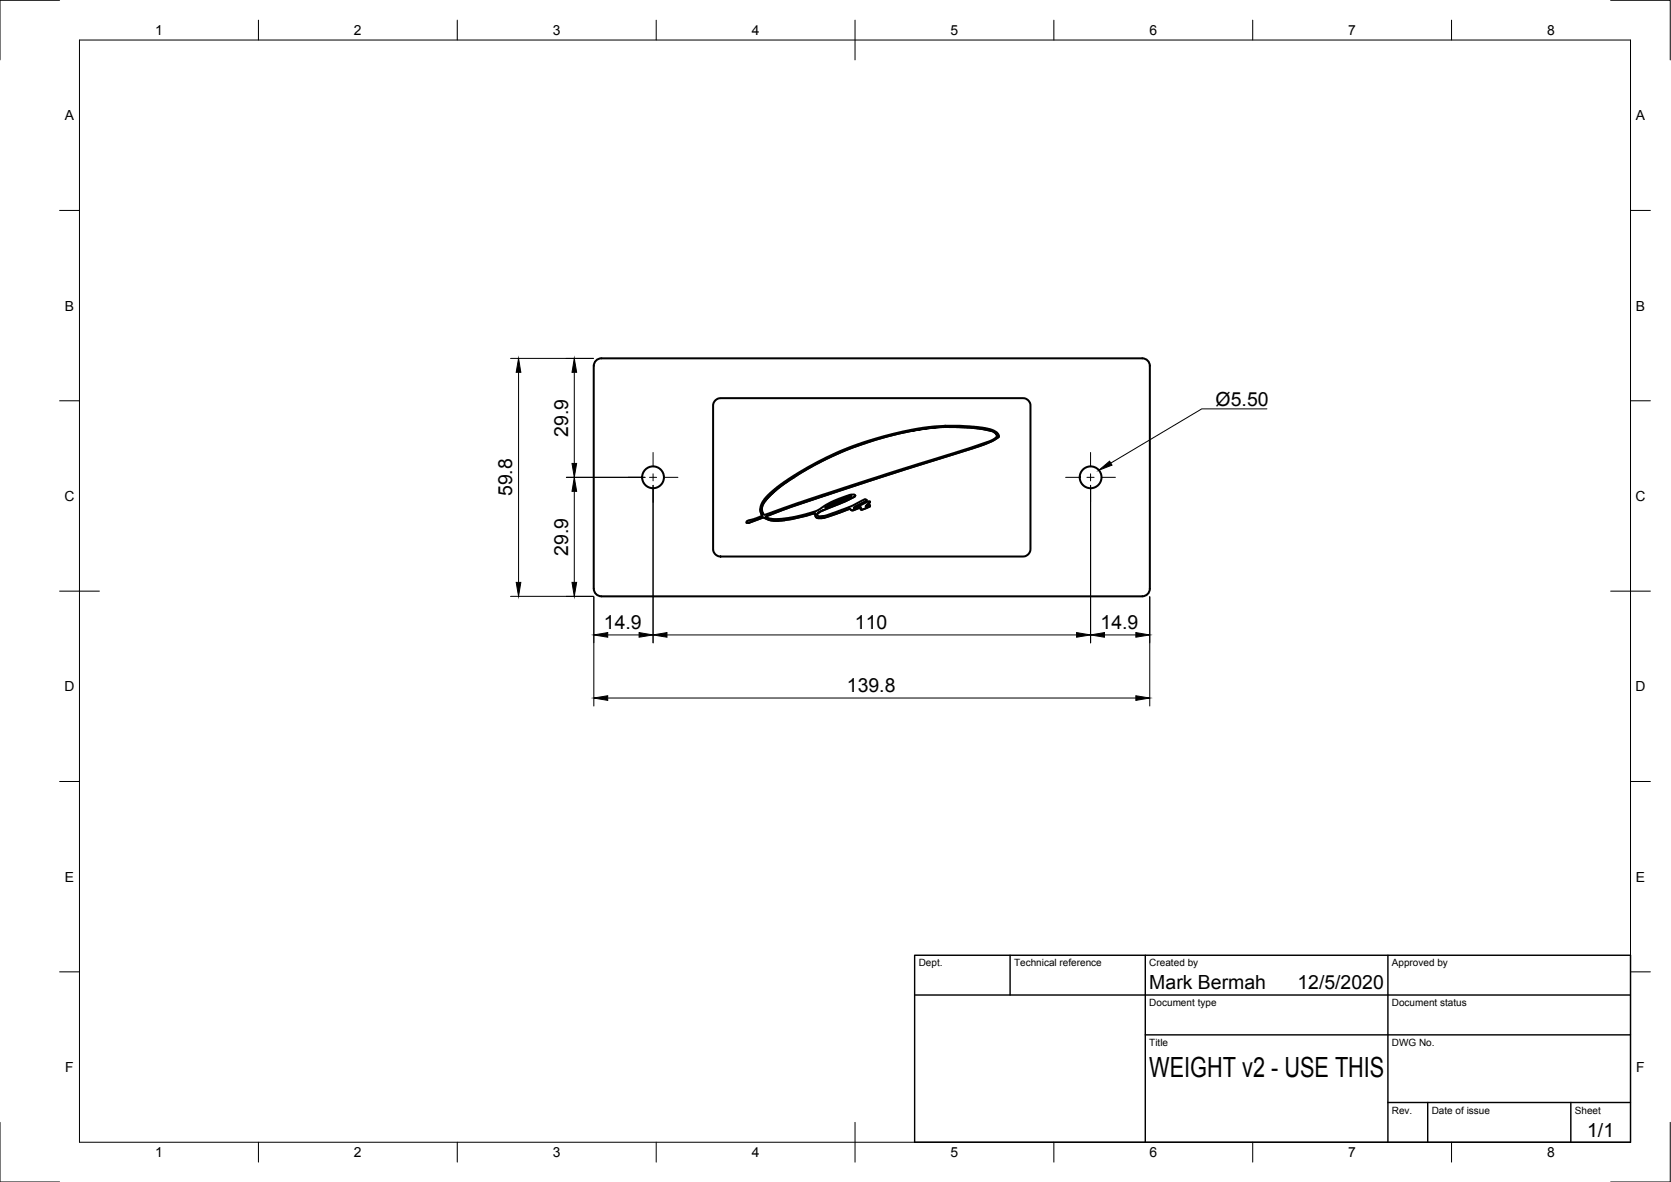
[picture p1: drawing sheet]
<svg xmlns="http://www.w3.org/2000/svg" width="420mm" height="297mm" viewBox="0 0 420 297" stroke-linecap="round" stroke-linejoin="round" font-family="sans-serif">
<!-- layer: Visible -->
<g fill="none" stroke="#000" stroke-width=".51">
<path d="M149.9 90.6l.8-.5h.5h136a1.89 1.89 0 0 1 1.9 1.9v56a1.89 1.89 0 0 1-1.9 1.8h-136a1.93 1.93 0 0 1-1.9-1.8v-56.1l.1-.5zM180 100.5l1.2-.4h76a1.88 1.88 0 0 1 1.9 1.8v36.1a1.9 1.9 0 0 1-1.9 1.9h-76a1.9 1.9 0 0 1-1.9-1.9v-36.1l.1-.6zM199.6 120l-3.8 2.6-3.4 3.3M217.5 111.4l-4.9 1.8-4.8 2.1-4.7 2.5-3.5 2.2M217.5 111.4l-5.3 1.9-4.4 2-4.7 2.5-3.5 2.1M229 108.3a88.9 88.9 0 0 0-11.5 3.1M229 108.3l5.3-.8 4.2-.2-4.2 .2zM237.4 107h3.9l6.4 .6 1.7 .4 1.1 .6 .5 .5 .2 .6-1.3 .9-3.3 1.4-33.7 10.8a252.7 252.7 0 0 0-20.2 6.9l-.1 .1 .1 .2 .7 .3 2 .2 3-.3 3.3-.7 3.7-1.1 3.2-2 3-1.3a5.4 5.4 0 0 1 3.2-.8l.2 .2v.2l-.8 .5-7.2 3M237.4 107l-3.9 .3a83.7 83.7 0 0 0-16.2 3.8l-5.8 2.2a85.5 85.5 0 0 0-13 7l-3.7 2.6-2.6 2.6-1 2v1l.4 1.2-3.4 1.1-.5 .2v.4h.6l3.5-1.3 1.9 .7 1.3 .1a30.6 30.6 0 0 0 9.6-1.9M238.5 107.3l5 .1 3.3 .4M246.8 107.8l2.5 .5M249.3 108.3l1.2 .8"/>
<path d="M249.3 108.3l1.2 .7M250.5 109.1l.2 .3-.2 .5-2 1.1-41.8 13.4-14.5 5-.5-.7-.1-1 .1-.7 .7-1.1M250.5 109l.2 .5M250.7 109.5h.1M251.2 109.6l-.2 .3-1.4 .9-3.3 1.3-33.4 10.6a252.7 252.7 0 0 0-20.2 7l-.1 .1M191.2 128l.4 1.7M192.4 125.9l-.7 1.2-.1 .8M204.6 129a27.4 27.4 0 0 1-10 1.9l-1.2-.3-1.6-.5-3.5 1.3h-.6M205.8 128.8l-.3 .5M207 128.2l-1.1 .6M207.6 127.5l2.7-1.4 3.6-1.4-3.6 1.4zM213.9 124.7l.1 .1z"/>
<path d="M214 124.8l-6.4 2.7M214.7 127.6l3.1-1.7 .1-.2-.4-.2-2 1a49 49 0 0 1-8.7 3.2h-1.2l-.1-.5 .3-.4M214.7 127.6v.1M214.7 127.7l3.5-1.6a.3 .3 0 0 1 .3-.2 .3 .3 0 0 1 .2 .4l-1 .9 .9-.3 .1 .4-1.9 .8-.4-.1v-.5l-2 .8-.8-.4-3.5 1.3a8.3 8.3 0 0 1-4.3 1l-.6-.3-.3-.9h-.3M215.1 124.5l-.3 .3-2.4 1.2-5.4 2.2M216.4 127.5l-1.9 .7-.9-.3-6.7 2.3-1.4-.1-.5-.4-.1-.7h-.3M217.9 125.7l-3.2 1.9M218.8 127l-.1 .3-1.9 .8-.3-.1-.1-.2M218.8 126.1l-1.1 1.1"/>
<circle cx="164.2" cy="119.9" r="2.74"/>
<circle cx="274.2" cy="119.9" r="2.74"/>
</g>
<!-- layer: Border -->
<g fill="none" stroke="#000" stroke-width=".25">
<path d="M15 .1h-15v15M20 10.1h390v276.9h-390zM65 5.1v5M115 5.1v5M165 5.1v5M215 5.1v10M265 5.1v5M315 5.1v5M365 5.1v5M405 .1h15v15M15 52.9h5M410 52.9h5"/>
<path d="M15 100.7h5M410 100.7h5M15 148.6h10M405 148.6h10M15 196.4h5M410 196.4h5M15 244.2h5M410 244.2h5M0 282.1v14.9h15M65 287v5M115 287v5M165 287v5"/>
<path d="M215 282.1v9.9M265 287v5M315 287v5M365 287v5M420 282.1v14.9h-15"/>
</g>
<!-- layer: TitleBlock -->
<path d="M230 240.1h180v46.9h-180zM230 250h180M254 240.1v9.9M288 240.1v46.9M349 240.1v46.9M288 260.1h122M349 277.1h61M359 277.1v9.9M395 277.1v9.9" fill="none" stroke="#000" stroke-width=".36"/>
<!-- layer: Dimensions -->
<g fill="none" stroke="#000" stroke-width=".25">
<path d="M128.4 90.1h20.8M130.4 93.6v52.8M144.4 93.6v22.9M142.4 120h19.8M144.4 123.5v22.9M164.2 122v39.6M274.2 122v39.6M128.4 149.9h20.8M149.3 150v27.4M152.8 159.6h7.9M167.7 159.6h103M277.7 159.6h7.9"/>
<path d="M289.1 150v27.4M152.8 175.4h132.8"/>
</g>
<g fill="#000" stroke="#000" stroke-width=".25">
<path d="M130.4 90.1l.6 3.5h-1.2zM144.4 90.1l.6 3.5h-1.2zM143.8 116.5h1.2l-.6 3.5zM144.4 120l.6 3.5h-1.2zM129.8 146.4h1.2l-.6 3.5zM143.8 146.4h1.2l-.6 3.5zM149.3 159.6l3.5-.6v1.1zM160.7 159l3.5 .6-3.5 .5zM164.2 159.6l3.5-.6v1.1zM270.7 159l3.5 .6-3.5 .5zM274.2 159.6l3.5-.6v1.1zM285.6 159l3.5 .6-3.5 .5z"/>
<path d="M149.3 175.4l3.5-.6v1.2zM285.6 174.8l3.5 .6-3.5 .6z"/>
</g>
<!-- layer: Center Lines -->
<path d="M158 120h3.5M163.3 120h1.8M164.2 113.7v3.6M164.2 119.1v1.7M166.9 120h3.6M267.9 120h3.6M273.3 120h1.8M274.2 113.7v3.6M274.2 119.1v1.7M276.9 120h3.6M164.2 122.6v3.6M274.2 122.6v3.6" fill="none" stroke="#000" stroke-width=".25"/>
<!-- layer: Annotations -->
<path d="M276.3 118.2l2.7-2.3 .6 1z" fill="#000" stroke="#000" stroke-width=".25"/>
<path d="M318.6 102.8h-16.4l-22.9 13.6" fill="none" stroke="#000" stroke-width=".25"/>
<text font-size="7" x="289" y="270.6">WEIGHT v2 - USE THIS</text>
<g font-size="4.9">
<text x="305.7" y="102.1">Ø5.50</text>
<text x="142.9" y="109.7" transform="rotate(-90 142.9 109.7)">29.9</text>
<text x="128.8" y="124.7" transform="rotate(-90 128.8 124.7)">59.8</text>
<text x="142.9" y="139.6" transform="rotate(-90 142.9 139.6)">29.9</text>
<text x="151.8" y="158">14.9</text>
<text x="215" y="158">110</text>
<text x="276.7" y="158">14.9</text>
<text x="212.9" y="173.8">139.8</text>
<text x="289" y="248.5">Mark Bermah</text>
<text x="326.2" y="248.5">12/5/2020</text>
<text x="399.1" y="285.7">1/1</text>
</g>
<g font-size="3.5">
<text x="39" y="8.8">1</text>
<text x="89" y="8.8">2</text>
<text x="139" y="8.8">3</text>
<text x="189" y="8.8">4</text>
<text x="239" y="8.8">5</text>
<text x="289" y="8.8">6</text>
<text x="339" y="8.8">7</text>
<text x="389" y="8.8">8</text>
<text x="16.3" y="30.2">A</text>
<text x="411.3" y="30.2">A</text>
<text x="16.3" y="78">B</text>
<text x="411.3" y="78">B</text>
<text x="16.2" y="125.9">C</text>
<text x="411.2" y="125.9">C</text>
<text x="16.2" y="173.7">D</text>
<text x="411.2" y="173.7">D</text>
<text x="16.3" y="221.6">E</text>
<text x="411.3" y="221.6">E</text>
<text x="16.4" y="269.4">F</text>
<text x="411.4" y="269.4">F</text>
<text x="39" y="290.8">1</text>
<text x="89" y="290.8">2</text>
<text x="139" y="290.8">3</text>
<text x="189" y="290.8">4</text>
<text x="239" y="290.8">5</text>
<text x="289" y="290.8">6</text>
<text x="339" y="290.8">7</text>
<text x="389" y="290.8">8</text>
</g>
<g font-size="2.5">
<text x="231" y="242.9">Dept.</text>
<text x="255" y="242.9">Technical reference</text>
<text x="289" y="242.9">Created by</text>
<text x="350" y="242.9">Approved by</text>
<text x="289" y="252.8">Document type</text>
<text x="350" y="252.8">Document status</text>
<text x="289" y="262.9">Title</text>
<text x="350" y="262.9">DWG No.</text>
<text x="350" y="279.9">Rev.</text>
<text x="360" y="279.9">Date of issue</text>
<text x="396" y="279.9">Sheet</text>
</g>
</svg>
